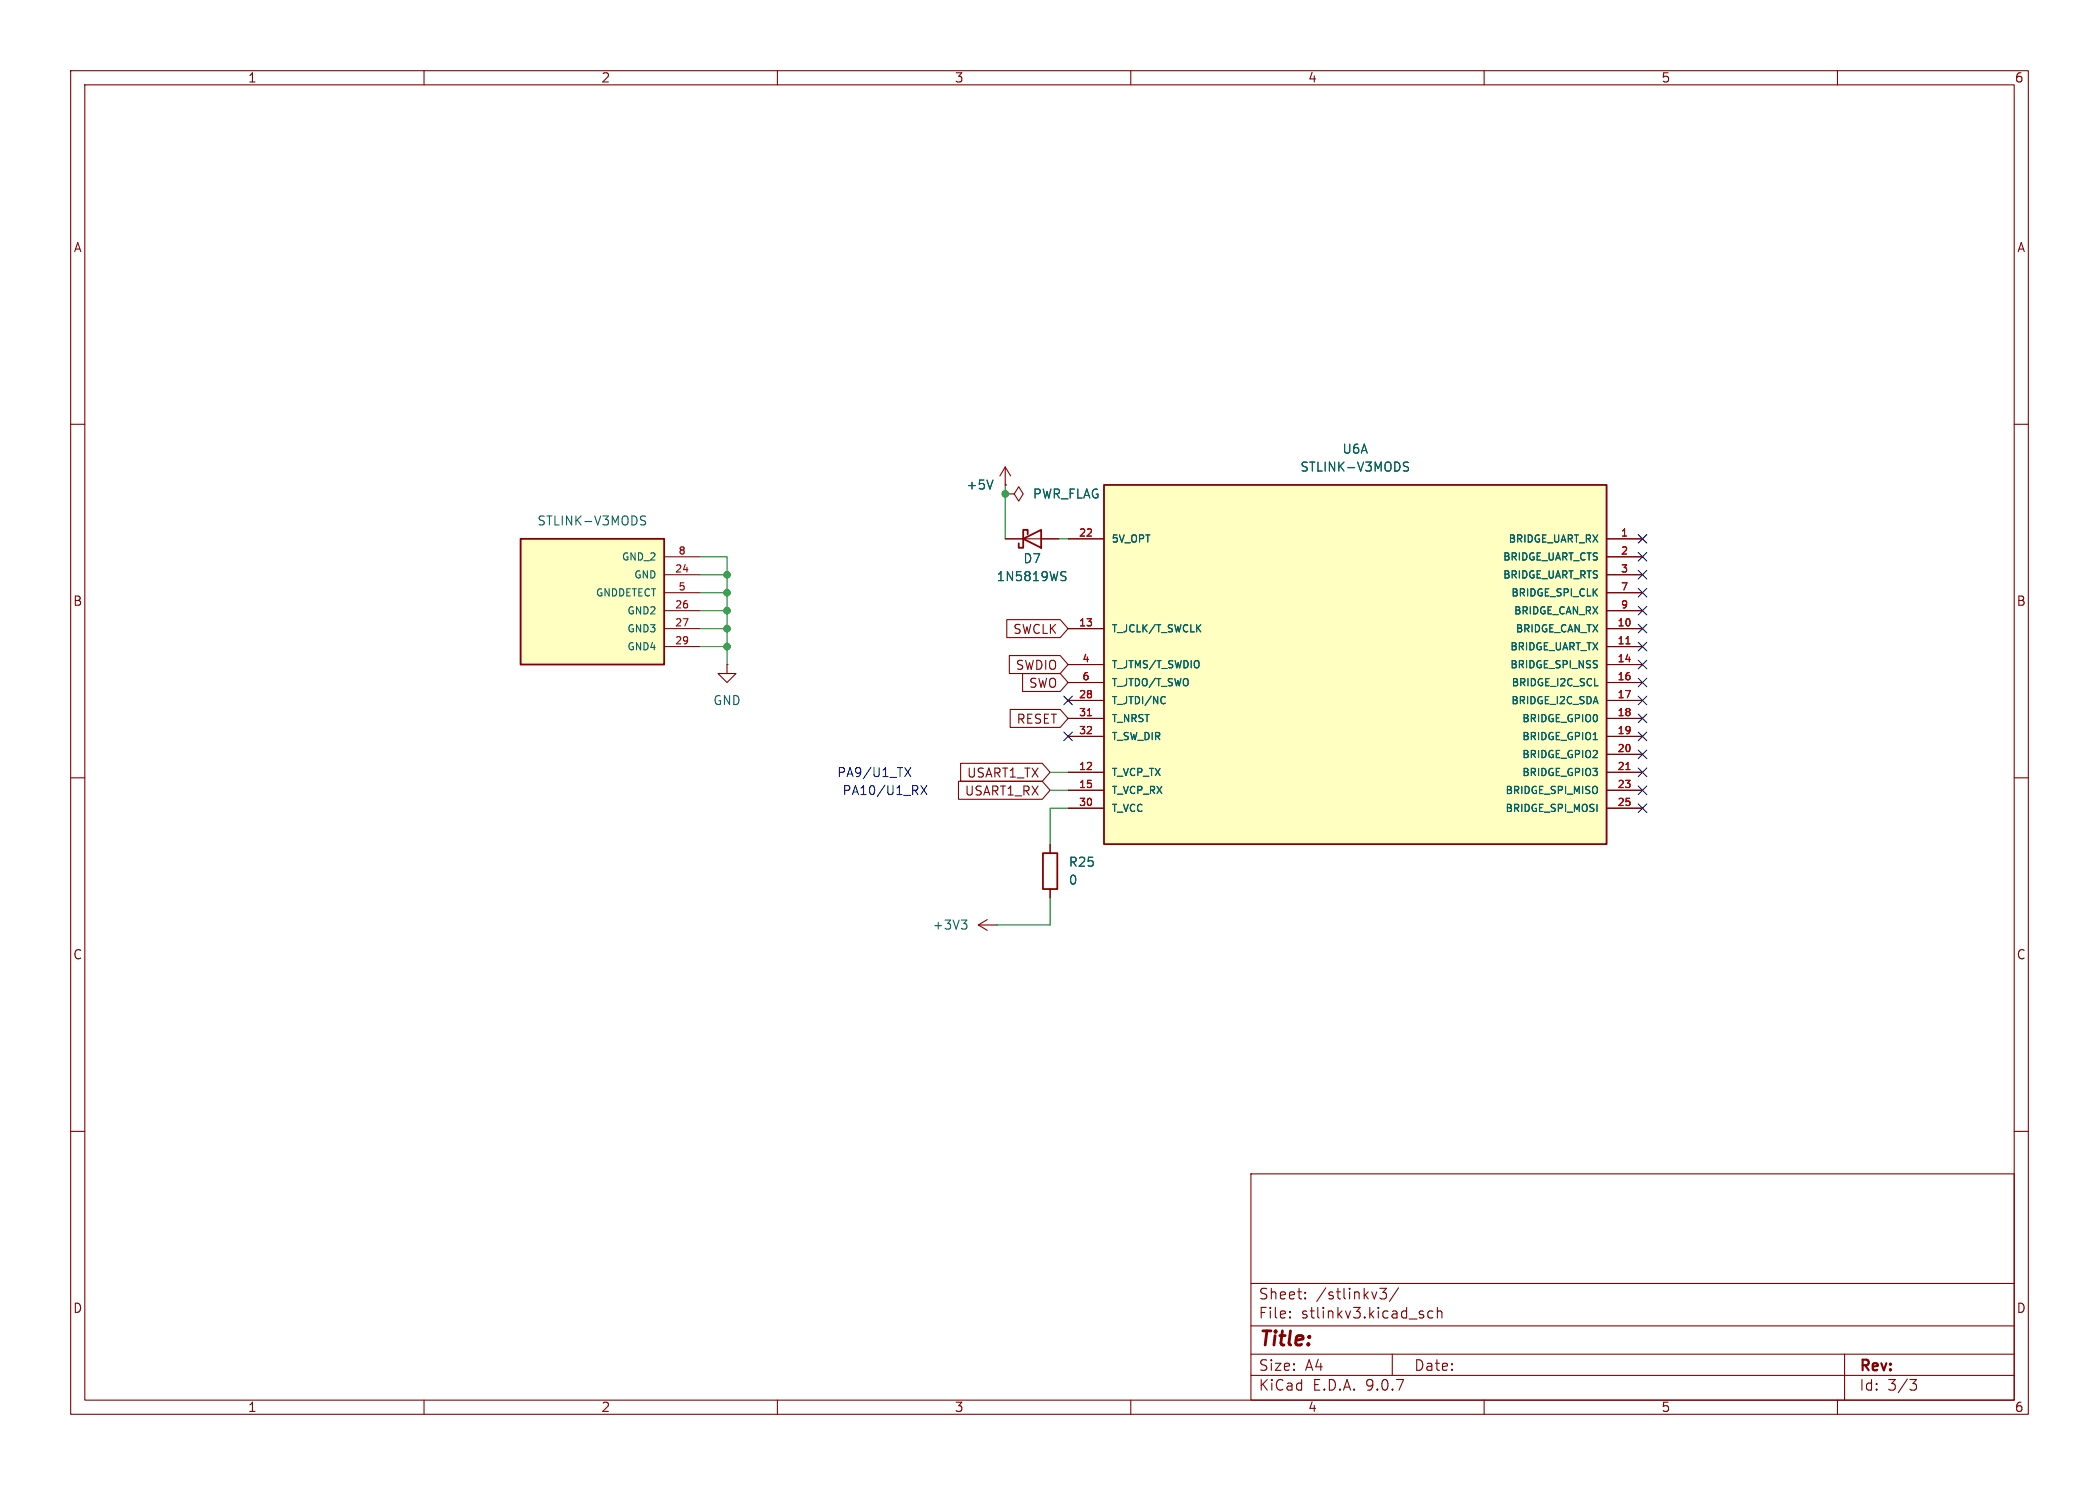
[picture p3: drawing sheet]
(kicad_sch
 (version 20250114)
 (generator "eeschema")
 (generator_version "9.0")
 (paper "A4")
 (lib_symbols
  (symbol "Device:R"
   (pin_numbers (hide yes))
   (pin_names
    (offset 0)) (exclude_from_sim no) (in_bom yes) (on_board yes)
   (property "Reference" "R" (at 2.032 0 90) (effects (font (size 1.27 1.27))))
   (property "Value" "R" (at 0 0 90) (effects (font (size 1.27 1.27))))
   (property "Footprint" "" (at -1.778 0 90) (effects (font (size 1.27 1.27)) (hide yes)))
   (property "Datasheet" "~" (at 0 0 0) (effects (font (size 1.27 1.27)) (hide yes)))
   (property "Description" "Resistor" (at 0 0 0) (effects (font (size 1.27 1.27)) (hide yes)))
   (symbol "R_0_1"
    (rectangle (start -1.016 -2.54) (end 1.016 2.54) (stroke (width 0.254) (type default)) (fill (type none))))
   (symbol "R_1_1"
    (pin passive line (at 0 3.81 270) (length 1.27) (name "~" (effects (font (size 1.27 1.27)))) (number "1" (effects (font (size 1.27 1.27)))))
    (pin passive line (at 0 -3.81 90) (length 1.27) (name "~" (effects (font (size 1.27 1.27)))) (number "2" (effects (font (size 1.27 1.27))))))
   (embedded_fonts no))
  (symbol "Diode:1N5819WS"
   (pin_numbers (hide yes))
   (pin_names
    (offset 1.016) (hide yes)) (exclude_from_sim no) (in_bom yes) (on_board yes)
   (property "Reference" "D" (at 0 2.54 0) (effects (font (size 1.27 1.27))))
   (property "Value" "1N5819WS" (at 0 -2.54 0) (effects (font (size 1.27 1.27))))
   (property "Footprint" "Diode_SMD:D_SOD-323" (at 0 -4.445 0) (effects (font (size 1.27 1.27)) (hide yes)))
   (property "Datasheet" "https://datasheet.lcsc.com/lcsc/2204281430_Guangdong-Hottech-1N5819WS_C191023.pdf" (at 0 0 0) (effects (font (size 1.27 1.27)) (hide yes)))
   (property "Description" "40V 600mV@1A 1A SOD-323 Schottky Barrier Diodes, SOD-323" (at 0 0 0) (effects (font (size 1.27 1.27)) (hide yes)))
   (symbol "1N5819WS_0_1"
    (polyline (pts (xy -1.905 0.635) (xy -1.905 1.27) (xy -1.27 1.27) (xy -1.27 -1.27) (xy -0.635 -1.27) (xy -0.635 -0.635)) (stroke (width 0.254) (type default)) (fill (type none)))
    (polyline (pts (xy 1.27 1.27) (xy 1.27 -1.27) (xy -1.27 0) (xy 1.27 1.27)) (stroke (width 0.254) (type default)) (fill (type none)))
    (polyline (pts (xy 1.27 0) (xy -1.27 0)) (stroke (width 0) (type default)) (fill (type none))))
   (symbol "1N5819WS_1_1"
    (pin passive line (at -3.81 0 0) (length 2.54) (name "K" (effects (font (size 1.27 1.27)))) (number "1" (effects (font (size 1.27 1.27)))))
    (pin passive line (at 3.81 0 180) (length 2.54) (name "A" (effects (font (size 1.27 1.27)))) (number "2" (effects (font (size 1.27 1.27))))))
   (embedded_fonts no))
  (symbol "STLINK-V3MODS:STLINK-V3MODS"
   (pin_names
    (offset 1.016)) (exclude_from_sim no) (in_bom yes) (on_board yes)
   (property "Reference" "U" (at -35.56 26.162 0) (effects (font (size 1.27 1.27)) (justify left bottom)))
   (property "Value" "STLINK-V3MODS" (at -35.56 -27.94 0) (effects (font (size 1.27 1.27)) (justify left bottom)))
   (property "Footprint" "STLINK-V3MODS:MODULE_STLINK-V3MODS" (at 0 0 0) (effects (font (size 1.27 1.27)) (justify bottom) (hide yes)))
   (property "Datasheet" "" (at 0 0 0) (effects (font (size 1.27 1.27)) (hide yes)))
   (property "Description" "" (at 0 0 0) (effects (font (size 1.27 1.27)) (hide yes)))
   (property "MF" "STMicroelectronics" (at 0 0 0) (effects (font (size 1.27 1.27)) (justify bottom) (hide yes)))
   (property "Description_1" "STMicroelectronics STLINK-V3MODS Entwicklungsboard   1 St." (at 0 0 0) (effects (font (size 1.27 1.27)) (justify bottom) (hide yes)))
   (property "Package" "None" (at 0 0 0) (effects (font (size 1.27 1.27)) (justify bottom) (hide yes)))
   (property "Price" "None" (at 0 0 0) (effects (font (size 1.27 1.27)) (justify bottom) (hide yes)))
   (property "Check_prices" "https://www.snapeda.com/parts/STLINK-V3MODS/STMicroelectronics/view-part/?ref=eda" (at 0 0 0) (effects (font (size 1.27 1.27)) (justify bottom) (hide yes)))
   (property "STANDARD" "Manufacturer Recommendations" (at 0 0 0) (effects (font (size 1.27 1.27)) (justify bottom) (hide yes)))
   (property "PARTREV" "1" (at 0 0 0) (effects (font (size 1.27 1.27)) (justify bottom) (hide yes)))
   (property "SnapEDA_Link" "https://www.snapeda.com/parts/STLINK-V3MODS/STMicroelectronics/view-part/?ref=snap" (at 0 0 0) (effects (font (size 1.27 1.27)) (justify bottom) (hide yes)))
   (property "MP" "STLINK-V3MODS" (at 0 0 0) (effects (font (size 1.27 1.27)) (justify bottom) (hide yes)))
   (property "Purchase-URL" "https://www.snapeda.com/api/url_track_click_mouser/?unipart_id=4704654&manufacturer=STMicroelectronics&part_name=STLINK-V3MODS&search_term=None" (at 0 0 0) (effects (font (size 1.27 1.27)) (justify bottom) (hide yes)))
   (property "Availability" "In Stock" (at 0 0 0) (effects (font (size 1.27 1.27)) (justify bottom) (hide yes)))
   (property "MANUFACTURER" "ST Microelectronics" (at 0 0 0) (effects (font (size 1.27 1.27)) (justify bottom) (hide yes)))
   (symbol "STLINK-V3MODS_1_0"
    (rectangle (start -35.56 -25.4) (end 35.56 25.4) (stroke (width 0.254) (type default)) (fill (type background)))
    (pin passive line (at -40.64 17.78 0) (length 5.08) (name "5V_OPT" (effects (font (size 1.016 1.016)))) (number "22" (effects (font (size 1.016 1.016)))))
    (pin passive line (at -40.64 5.08 0) (length 5.08) (name "T_JCLK/T_SWCLK" (effects (font (size 1.016 1.016)))) (number "13" (effects (font (size 1.016 1.016)))))
    (pin passive line (at -40.64 0 0) (length 5.08) (name "T_JTMS/T_SWDIO" (effects (font (size 1.016 1.016)))) (number "4" (effects (font (size 1.016 1.016)))))
    (pin passive line (at -40.64 -2.54 0) (length 5.08) (name "T_JTDO/T_SWO" (effects (font (size 1.016 1.016)))) (number "6" (effects (font (size 1.016 1.016)))))
    (pin passive line (at -40.64 -5.08 0) (length 5.08) (name "T_JTDI/NC" (effects (font (size 1.016 1.016)))) (number "28" (effects (font (size 1.016 1.016)))))
    (pin passive line (at -40.64 -7.62 0) (length 5.08) (name "T_NRST" (effects (font (size 1.016 1.016)))) (number "31" (effects (font (size 1.016 1.016)))))
    (pin passive line (at -40.64 -10.16 0) (length 5.08) (name "T_SW_DIR" (effects (font (size 1.016 1.016)))) (number "32" (effects (font (size 1.016 1.016)))))
    (pin passive line (at -40.64 -15.24 0) (length 5.08) (name "T_VCP_TX" (effects (font (size 1.016 1.016)))) (number "12" (effects (font (size 1.016 1.016)))))
    (pin passive line (at -40.64 -17.78 0) (length 5.08) (name "T_VCP_RX" (effects (font (size 1.016 1.016)))) (number "15" (effects (font (size 1.016 1.016)))))
    (pin passive line (at -40.64 -20.32 0) (length 5.08) (name "T_VCC" (effects (font (size 1.016 1.016)))) (number "30" (effects (font (size 1.016 1.016)))))
    (pin passive line (at 40.64 17.78 180) (length 5.08) (name "BRIDGE_UART_RX" (effects (font (size 1.016 1.016)))) (number "1" (effects (font (size 1.016 1.016)))))
    (pin passive line (at 40.64 15.24 180) (length 5.08) (name "BRIDGE_UART_CTS" (effects (font (size 1.016 1.016)))) (number "2" (effects (font (size 1.016 1.016)))))
    (pin passive line (at 40.64 12.7 180) (length 5.08) (name "BRIDGE_UART_RTS" (effects (font (size 1.016 1.016)))) (number "3" (effects (font (size 1.016 1.016)))))
    (pin passive line (at 40.64 10.16 180) (length 5.08) (name "BRIDGE_SPI_CLK" (effects (font (size 1.016 1.016)))) (number "7" (effects (font (size 1.016 1.016)))))
    (pin passive line (at 40.64 7.62 180) (length 5.08) (name "BRIDGE_CAN_RX" (effects (font (size 1.016 1.016)))) (number "9" (effects (font (size 1.016 1.016)))))
    (pin passive line (at 40.64 5.08 180) (length 5.08) (name "BRIDGE_CAN_TX" (effects (font (size 1.016 1.016)))) (number "10" (effects (font (size 1.016 1.016)))))
    (pin passive line (at 40.64 2.54 180) (length 5.08) (name "BRIDGE_UART_TX" (effects (font (size 1.016 1.016)))) (number "11" (effects (font (size 1.016 1.016)))))
    (pin passive line (at 40.64 0 180) (length 5.08) (name "BRIDGE_SPI_NSS" (effects (font (size 1.016 1.016)))) (number "14" (effects (font (size 1.016 1.016)))))
    (pin bidirectional line (at 40.64 -2.54 180) (length 5.08) (name "BRIDGE_I2C_SCL" (effects (font (size 1.016 1.016)))) (number "16" (effects (font (size 1.016 1.016)))))
    (pin bidirectional line (at 40.64 -5.08 180) (length 5.08) (name "BRIDGE_I2C_SDA" (effects (font (size 1.016 1.016)))) (number "17" (effects (font (size 1.016 1.016)))))
    (pin bidirectional line (at 40.64 -7.62 180) (length 5.08) (name "BRIDGE_GPIO0" (effects (font (size 1.016 1.016)))) (number "18" (effects (font (size 1.016 1.016)))))
    (pin bidirectional line (at 40.64 -10.16 180) (length 5.08) (name "BRIDGE_GPIO1" (effects (font (size 1.016 1.016)))) (number "19" (effects (font (size 1.016 1.016)))))
    (pin bidirectional line (at 40.64 -12.7 180) (length 5.08) (name "BRIDGE_GPIO2" (effects (font (size 1.016 1.016)))) (number "20" (effects (font (size 1.016 1.016)))))
    (pin bidirectional line (at 40.64 -15.24 180) (length 5.08) (name "BRIDGE_GPIO3" (effects (font (size 1.016 1.016)))) (number "21" (effects (font (size 1.016 1.016)))))
    (pin passive line (at 40.64 -17.78 180) (length 5.08) (name "BRIDGE_SPI_MISO" (effects (font (size 1.016 1.016)))) (number "23" (effects (font (size 1.016 1.016)))))
    (pin passive line (at 40.64 -20.32 180) (length 5.08) (name "BRIDGE_SPI_MOSI" (effects (font (size 1.016 1.016)))) (number "25" (effects (font (size 1.016 1.016))))))
   (symbol "STLINK-V3MODS_2_0"
    (rectangle (start -10.16 -10.16) (end 10.16 7.62) (stroke (width 0.254) (type default)) (fill (type background)))
    (pin power_in line (at 15.24 5.08 180) (length 5.08) (name "GND_2" (effects (font (size 1.016 1.016)))) (number "8" (effects (font (size 1.016 1.016)))))
    (pin power_in line (at 15.24 2.54 180) (length 5.08) (name "GND" (effects (font (size 1.016 1.016)))) (number "24" (effects (font (size 1.016 1.016)))))
    (pin power_in line (at 15.24 0 180) (length 5.08) (name "GNDDETECT" (effects (font (size 1.016 1.016)))) (number "5" (effects (font (size 1.016 1.016)))))
    (pin power_in line (at 15.24 -2.54 180) (length 5.08) (name "GND2" (effects (font (size 1.016 1.016)))) (number "26" (effects (font (size 1.016 1.016)))))
    (pin power_in line (at 15.24 -5.08 180) (length 5.08) (name "GND3" (effects (font (size 1.016 1.016)))) (number "27" (effects (font (size 1.016 1.016)))))
    (pin power_in line (at 15.24 -7.62 180) (length 5.08) (name "GND4" (effects (font (size 1.016 1.016)))) (number "29" (effects (font (size 1.016 1.016))))))
   (embedded_fonts no))
  (symbol "power:+3V3"
   (power)
   (pin_numbers (hide yes))
   (pin_names
    (offset 0) (hide yes)) (exclude_from_sim no) (in_bom yes) (on_board yes)
   (property "Reference" "#PWR" (at 0 -3.81 0) (effects (font (size 1.27 1.27)) (hide yes)))
   (property "Value" "+3V3" (at 0 3.556 0) (effects (font (size 1.27 1.27))))
   (property "Footprint" "" (at 0 0 0) (effects (font (size 1.27 1.27)) (hide yes)))
   (property "Datasheet" "" (at 0 0 0) (effects (font (size 1.27 1.27)) (hide yes)))
   (property "Description" "Power symbol creates a global label with name \"+3V3\"" (at 0 0 0) (effects (font (size 1.27 1.27)) (hide yes)))
   (symbol "+3V3_0_1"
    (polyline (pts (xy -0.762 1.27) (xy 0 2.54)) (stroke (width 0) (type default)) (fill (type none)))
    (polyline (pts (xy 0 2.54) (xy 0.762 1.27)) (stroke (width 0) (type default)) (fill (type none)))
    (polyline (pts (xy 0 0) (xy 0 2.54)) (stroke (width 0) (type default)) (fill (type none))))
   (symbol "+3V3_1_1"
    (pin power_in line (at 0 0 90) (length 0) (name "~" (effects (font (size 1.27 1.27)))) (number "1" (effects (font (size 1.27 1.27))))))
   (embedded_fonts no))
  (symbol "power:+5V"
   (power)
   (pin_numbers (hide yes))
   (pin_names
    (offset 0) (hide yes)) (exclude_from_sim no) (in_bom yes) (on_board yes)
   (property "Reference" "#PWR" (at 0 -3.81 0) (effects (font (size 1.27 1.27)) (hide yes)))
   (property "Value" "+5V" (at 0 3.556 0) (effects (font (size 1.27 1.27))))
   (property "Footprint" "" (at 0 0 0) (effects (font (size 1.27 1.27)) (hide yes)))
   (property "Datasheet" "" (at 0 0 0) (effects (font (size 1.27 1.27)) (hide yes)))
   (property "Description" "Power symbol creates a global label with name \"+5V\"" (at 0 0 0) (effects (font (size 1.27 1.27)) (hide yes)))
   (symbol "+5V_0_1"
    (polyline (pts (xy -0.762 1.27) (xy 0 2.54)) (stroke (width 0) (type default)) (fill (type none)))
    (polyline (pts (xy 0 2.54) (xy 0.762 1.27)) (stroke (width 0) (type default)) (fill (type none)))
    (polyline (pts (xy 0 0) (xy 0 2.54)) (stroke (width 0) (type default)) (fill (type none))))
   (symbol "+5V_1_1"
    (pin power_in line (at 0 0 90) (length 0) (name "~" (effects (font (size 1.27 1.27)))) (number "1" (effects (font (size 1.27 1.27))))))
   (embedded_fonts no))
  (symbol "power:GND"
   (power)
   (pin_numbers (hide yes))
   (pin_names
    (offset 0) (hide yes)) (exclude_from_sim no) (in_bom yes) (on_board yes)
   (property "Reference" "#PWR" (at 0 -6.35 0) (effects (font (size 1.27 1.27)) (hide yes)))
   (property "Value" "GND" (at 0 -3.81 0) (effects (font (size 1.27 1.27))))
   (property "Footprint" "" (at 0 0 0) (effects (font (size 1.27 1.27)) (hide yes)))
   (property "Datasheet" "" (at 0 0 0) (effects (font (size 1.27 1.27)) (hide yes)))
   (property "Description" "Power symbol creates a global label with name \"GND\" , ground" (at 0 0 0) (effects (font (size 1.27 1.27)) (hide yes)))
   (symbol "GND_0_1"
    (polyline (pts (xy 0 0) (xy 0 -1.27) (xy 1.27 -1.27) (xy 0 -2.54) (xy -1.27 -1.27) (xy 0 -1.27)) (stroke (width 0) (type default)) (fill (type none))))
   (symbol "GND_1_1"
    (pin power_in line (at 0 0 270) (length 0) (name "~" (effects (font (size 1.27 1.27)))) (number "1" (effects (font (size 1.27 1.27))))))
   (embedded_fonts no))
  (symbol "power:PWR_FLAG"
   (power)
   (pin_numbers (hide yes))
   (pin_names
    (offset 0) (hide yes)) (exclude_from_sim no) (in_bom yes) (on_board yes)
   (property "Reference" "#FLG" (at 0 1.905 0) (effects (font (size 1.27 1.27)) (hide yes)))
   (property "Value" "PWR_FLAG" (at 0 3.81 0) (effects (font (size 1.27 1.27))))
   (property "Footprint" "" (at 0 0 0) (effects (font (size 1.27 1.27)) (hide yes)))
   (property "Datasheet" "~" (at 0 0 0) (effects (font (size 1.27 1.27)) (hide yes)))
   (property "Description" "Special symbol for telling ERC where power comes from" (at 0 0 0) (effects (font (size 1.27 1.27)) (hide yes)))
   (symbol "PWR_FLAG_0_0"
    (pin power_out line (at 0 0 90) (length 0) (name "~" (effects (font (size 1.27 1.27)))) (number "1" (effects (font (size 1.27 1.27))))))
   (symbol "PWR_FLAG_0_1"
    (polyline (pts (xy 0 0) (xy 0 1.27) (xy -1.016 1.905) (xy 0 2.54) (xy 1.016 1.905) (xy 0 1.27)) (stroke (width 0) (type default)) (fill (type none))))
   (embedded_fonts no)))
 (text "PA9/U1_TX\n"
  (exclude_from_sim no)
  (at 118.364 110.236 0)
  (effects (font (size 1.27 1.27)) (justify left bottom)))
 (text "PA10/U1_RX"
  (exclude_from_sim no)
  (at 119.126 112.776 0)
  (effects (font (size 1.27 1.27)) (justify left bottom)))
 (junction
  (at 142.24 69.85)
  (diameter 0)
  (color 0 0 0 0))
 (junction
  (at 102.87 86.36)
  (diameter 0)
  (color 0 0 0 0))
 (junction
  (at 102.87 88.9)
  (diameter 0)
  (color 0 0 0 0))
 (junction
  (at 102.87 81.28)
  (diameter 0)
  (color 0 0 0 0))
 (junction
  (at 102.87 91.44)
  (diameter 0)
  (color 0 0 0 0))
 (junction
  (at 102.87 83.82)
  (diameter 0)
  (color 0 0 0 0))
 (no_connect
  (at 232.41 81.28))
 (no_connect
  (at 232.41 83.82))
 (no_connect
  (at 232.41 76.2))
 (no_connect
  (at 232.41 93.98))
 (no_connect
  (at 232.41 88.9))
 (no_connect
  (at 232.41 106.68))
 (no_connect
  (at 232.41 78.74))
 (no_connect
  (at 232.41 114.3))
 (no_connect
  (at 232.41 86.36))
 (no_connect
  (at 151.13 99.06))
 (no_connect
  (at 232.41 111.76))
 (no_connect
  (at 232.41 104.14))
 (no_connect
  (at 232.41 101.6))
 (no_connect
  (at 232.41 99.06))
 (no_connect
  (at 232.41 109.22))
 (no_connect
  (at 151.13 104.14))
 (no_connect
  (at 232.41 96.52))
 (no_connect
  (at 232.41 91.44))
 (wire
  (pts (xy 148.59 130.81) (xy 140.97 130.81))
  (stroke (width 0) (type default)))
 (wire
  (pts (xy 148.59 109.22) (xy 151.13 109.22))
  (stroke (width 0) (type default)))
 (wire
  (pts (xy 142.24 69.85) (xy 142.24 76.2))
  (stroke (width 0) (type default)))
 (wire
  (pts (xy 99.06 86.36) (xy 102.87 86.36))
  (stroke (width 0) (type default)))
 (wire
  (pts (xy 148.59 114.3) (xy 148.59 119.38))
  (stroke (width 0) (type default)))
 (wire
  (pts (xy 148.59 127) (xy 148.59 130.81))
  (stroke (width 0) (type default)))
 (wire
  (pts (xy 149.86 76.2) (xy 151.13 76.2))
  (stroke (width 0) (type default)))
 (wire
  (pts (xy 142.24 68.58) (xy 142.24 69.85))
  (stroke (width 0) (type default)))
 (wire
  (pts (xy 99.06 78.74) (xy 102.87 78.74))
  (stroke (width 0) (type default)))
 (wire
  (pts (xy 102.87 78.74) (xy 102.87 81.28))
  (stroke (width 0) (type default)))
 (wire
  (pts (xy 99.06 88.9) (xy 102.87 88.9))
  (stroke (width 0) (type default)))
 (wire
  (pts (xy 102.87 81.28) (xy 102.87 83.82))
  (stroke (width 0) (type default)))
 (wire
  (pts (xy 102.87 88.9) (xy 102.87 91.44))
  (stroke (width 0) (type default)))
 (wire
  (pts (xy 151.13 114.3) (xy 148.59 114.3))
  (stroke (width 0) (type default)))
 (wire
  (pts (xy 99.06 81.28) (xy 102.87 81.28))
  (stroke (width 0) (type default)))
 (wire
  (pts (xy 99.06 91.44) (xy 102.87 91.44))
  (stroke (width 0) (type default)))
 (wire
  (pts (xy 148.59 111.76) (xy 151.13 111.76))
  (stroke (width 0) (type default)))
 (wire
  (pts (xy 99.06 83.82) (xy 102.87 83.82))
  (stroke (width 0) (type default)))
 (wire
  (pts (xy 102.87 93.98) (xy 102.87 91.44))
  (stroke (width 0) (type default)))
 (wire
  (pts (xy 102.87 83.82) (xy 102.87 86.36))
  (stroke (width 0) (type default)))
 (wire
  (pts (xy 102.87 86.36) (xy 102.87 88.9))
  (stroke (width 0) (type default)))
 (global_label "SWDIO"
  (shape input)
  (at 151.13 93.98 180)
  (fields_autoplaced yes)
  (effects (font (size 1.27 1.27)) (justify right))
  (property "Intersheetrefs" "${INTERSHEET_REFS}" (at 142.2786 93.98 0) (effects (font (size 1.27 1.27)) (justify right) (hide yes))))
 (global_label "USART1_RX"
  (shape input)
  (at 148.59 111.76 180)
  (fields_autoplaced yes)
  (effects (font (size 1.27 1.27)) (justify right))
  (property "Intersheetrefs" "${INTERSHEET_REFS}" (at 135.082 111.76 0) (effects (font (size 1.27 1.27)) (justify right) (hide yes))))
 (global_label "RESET"
  (shape input)
  (at 151.13 101.6 180)
  (fields_autoplaced yes)
  (effects (font (size 1.27 1.27)) (justify right))
  (property "Intersheetrefs" "${INTERSHEET_REFS}" (at 142.3997 101.6 0) (effects (font (size 1.27 1.27)) (justify right) (hide yes))))
 (global_label "SWCLK"
  (shape input)
  (at 151.13 88.9 180)
  (fields_autoplaced yes)
  (effects (font (size 1.27 1.27)) (justify right))
  (property "Intersheetrefs" "${INTERSHEET_REFS}" (at 141.9158 88.9 0) (effects (font (size 1.27 1.27)) (justify right) (hide yes))))
 (global_label "SWO"
  (shape input)
  (at 151.13 96.52 180)
  (fields_autoplaced yes)
  (effects (font (size 1.27 1.27)) (justify right))
  (property "Intersheetrefs" "${INTERSHEET_REFS}" (at 144.1534 96.52 0) (effects (font (size 1.27 1.27)) (justify right) (hide yes))))
 (global_label "USART1_TX"
  (shape input)
  (at 148.59 109.22 180)
  (fields_autoplaced yes)
  (effects (font (size 1.27 1.27)) (justify right))
  (property "Intersheetrefs" "${INTERSHEET_REFS}" (at 135.3844 109.22 0) (effects (font (size 1.27 1.27)) (justify right) (hide yes))))
 (symbol
  (lib_id "Device:R")
  (at 148.59 123.19 0)
  (unit 1)
  (exclude_from_sim no)
  (in_bom yes)
  (on_board yes)
  (dnp no)
  (fields_autoplaced yes)
  (property "Reference" "R25" (at 151.13 121.9199 0) (effects (font (size 1.27 1.27)) (justify left)))
  (property "Value" "0" (at 151.13 124.4599 0) (effects (font (size 1.27 1.27)) (justify left)))
  (property "Footprint" "Resistor_SMD:R_0603_1608Metric" (at 146.812 123.19 90) (effects (font (size 1.27 1.27)) (hide yes)))
  (property "Datasheet" "~" (at 148.59 123.19 0) (effects (font (size 1.27 1.27)) (hide yes)))
  (property "Description" "Resistor" (at 148.59 123.19 0) (effects (font (size 1.27 1.27)) (hide yes)))
  (pin "2")
  (pin "1"))
 (symbol
  (lib_id "Diode:1N5819WS")
  (at 146.05 76.2 0)
  (mirror x)
  (unit 1)
  (exclude_from_sim no)
  (in_bom yes)
  (on_board yes)
  (dnp no)
  (property "Reference" "D7" (at 146.05 78.994 0) (effects (font (size 1.27 1.27))))
  (property "Value" "1N5819WS" (at 146.05 81.534 0) (effects (font (size 1.27 1.27))))
  (property "Footprint" "Diode_SMD:D_SOD-123" (at 146.05 71.755 0) (effects (font (size 1.27 1.27)) (hide yes)))
  (property "Datasheet" "https://datasheet.lcsc.com/lcsc/2204281430_Guangdong-Hottech-1N5819WS_C191023.pdf" (at 146.05 76.2 0) (effects (font (size 1.27 1.27)) (hide yes)))
  (property "Description" "40V 600mV@1A 1A SOD-323 Schottky Barrier Diodes, SOD-323" (at 146.05 76.2 0) (effects (font (size 1.27 1.27)) (hide yes)))
  (property "LCSC" "C191023" (at 146.05 76.2 0) (effects (font (size 1.27 1.27)) (hide yes)))
  (property "MANUFACTURER" "1N5819WS" (at 146.05 76.2 0) (effects (font (size 1.27 1.27)) (hide yes)))
  (pin "1")
  (pin "2"))
 (symbol
  (lib_id "STLINK-V3MODS:STLINK-V3MODS")
  (at 83.82 83.82 0)
  (unit 2)
  (exclude_from_sim no)
  (in_bom yes)
  (on_board yes)
  (dnp no)
  (fields_autoplaced yes)
  (property "Reference" "U6" (at 83.82 71.12 0) (effects (font (size 1.27 1.27)) (hide yes)))
  (property "Value" "STLINK-V3MODS" (at 83.82 73.66 0) (effects (font (size 1.27 1.27))))
  (property "Footprint" "model:MODULE_STLINK-V3MODS" (at 83.82 83.82 0) (effects (font (size 1.27 1.27)) (justify bottom) (hide yes)))
  (property "Datasheet" "" (at 83.82 83.82 0) (effects (font (size 1.27 1.27)) (hide yes)))
  (property "Description" "" (at 83.82 83.82 0) (effects (font (size 1.27 1.27)) (hide yes)))
  (property "MF" "STMicroelectronics" (at 83.82 83.82 0) (effects (font (size 1.27 1.27)) (justify bottom) (hide yes)))
  (property "Description_1" "STMicroelectronics STLINK-V3MODS Entwicklungsboard   1 St." (at 83.82 83.82 0) (effects (font (size 1.27 1.27)) (justify bottom) (hide yes)))
  (property "Package" "None" (at 83.82 83.82 0) (effects (font (size 1.27 1.27)) (justify bottom) (hide yes)))
  (property "Price" "None" (at 83.82 83.82 0) (effects (font (size 1.27 1.27)) (justify bottom) (hide yes)))
  (property "Check_prices" "https://www.snapeda.com/parts/STLINK-V3MODS/STMicroelectronics/view-part/?ref=eda" (at 83.82 83.82 0) (effects (font (size 1.27 1.27)) (justify bottom) (hide yes)))
  (property "STANDARD" "Manufacturer Recommendations" (at 83.82 83.82 0) (effects (font (size 1.27 1.27)) (justify bottom) (hide yes)))
  (property "PARTREV" "1" (at 83.82 83.82 0) (effects (font (size 1.27 1.27)) (justify bottom) (hide yes)))
  (property "SnapEDA_Link" "https://www.snapeda.com/parts/STLINK-V3MODS/STMicroelectronics/view-part/?ref=snap" (at 83.82 83.82 0) (effects (font (size 1.27 1.27)) (justify bottom) (hide yes)))
  (property "MP" "STLINK-V3MODS" (at 83.82 83.82 0) (effects (font (size 1.27 1.27)) (justify bottom) (hide yes)))
  (property "Purchase-URL" "https://www.snapeda.com/api/url_track_click_mouser/?unipart_id=4704654&manufacturer=STMicroelectronics&part_name=STLINK-V3MODS&search_term=None" (at 83.82 83.82 0) (effects (font (size 1.27 1.27)) (justify bottom) (hide yes)))
  (property "Availability" "In Stock" (at 83.82 83.82 0) (effects (font (size 1.27 1.27)) (justify bottom) (hide yes)))
  (property "MANUFACTURER" "ST Microelectronics" (at 83.82 83.82 0) (effects (font (size 1.27 1.27)) (justify bottom) (hide yes)))
  (property "LCSC" "" (at 83.82 83.82 0) (effects (font (size 1.27 1.27)) (hide yes)))
  (pin "13")
  (pin "22")
  (pin "2")
  (pin "20")
  (pin "3")
  (pin "14")
  (pin "17")
  (pin "31")
  (pin "30")
  (pin "10")
  (pin "12")
  (pin "7")
  (pin "11")
  (pin "18")
  (pin "16")
  (pin "19")
  (pin "6")
  (pin "15")
  (pin "1")
  (pin "4")
  (pin "28")
  (pin "32")
  (pin "9")
  (pin "25")
  (pin "26")
  (pin "5")
  (pin "29")
  (pin "27")
  (pin "8")
  (pin "23")
  (pin "21")
  (pin "24"))
 (symbol
  (lib_id "power:PWR_FLAG")
  (at 142.24 69.85 270)
  (unit 1)
  (exclude_from_sim no)
  (in_bom yes)
  (on_board yes)
  (dnp no)
  (fields_autoplaced yes)
  (property "Reference" "#FLG03" (at 144.145 69.85 0) (effects (font (size 1.27 1.27)) (hide yes)))
  (property "Value" "PWR_FLAG" (at 146.05 69.8499 90) (effects (font (size 1.27 1.27)) (justify left)))
  (property "Footprint" "" (at 142.24 69.85 0) (effects (font (size 1.27 1.27)) (hide yes)))
  (property "Datasheet" "~" (at 142.24 69.85 0) (effects (font (size 1.27 1.27)) (hide yes)))
  (property "Description" "Special symbol for telling ERC where power comes from" (at 142.24 69.85 0) (effects (font (size 1.27 1.27)) (hide yes)))
  (pin "1"))
 (symbol
  (lib_id "power:+3V3")
  (at 140.97 130.81 90)
  (unit 1)
  (exclude_from_sim no)
  (in_bom yes)
  (on_board yes)
  (dnp no)
  (fields_autoplaced yes)
  (property "Reference" "#PWR036" (at 144.78 130.81 0) (effects (font (size 1.27 1.27)) (hide yes)))
  (property "Value" "+3V3" (at 137.16 130.8099 90) (effects (font (size 1.27 1.27)) (justify left)))
  (property "Footprint" "" (at 140.97 130.81 0) (effects (font (size 1.27 1.27)) (hide yes)))
  (property "Datasheet" "" (at 140.97 130.81 0) (effects (font (size 1.27 1.27)) (hide yes)))
  (property "Description" "Power symbol creates a global label with name \"+3V3\"" (at 140.97 130.81 0) (effects (font (size 1.27 1.27)) (hide yes)))
  (pin "1"))
 (symbol
  (lib_id "STLINK-V3MODS:STLINK-V3MODS")
  (at 191.77 93.98 0)
  (unit 1)
  (exclude_from_sim no)
  (in_bom yes)
  (on_board yes)
  (dnp no)
  (fields_autoplaced yes)
  (property "Reference" "U6" (at 191.77 63.5 0) (effects (font (size 1.27 1.27))))
  (property "Value" "STLINK-V3MODS" (at 191.77 66.04 0) (effects (font (size 1.27 1.27))))
  (property "Footprint" "model:MODULE_STLINK-V3MODS" (at 191.77 93.98 0) (effects (font (size 1.27 1.27)) (justify bottom) (hide yes)))
  (property "Datasheet" "" (at 191.77 93.98 0) (effects (font (size 1.27 1.27)) (hide yes)))
  (property "Description" "" (at 191.77 93.98 0) (effects (font (size 1.27 1.27)) (hide yes)))
  (property "MF" "STMicroelectronics" (at 191.77 93.98 0) (effects (font (size 1.27 1.27)) (justify bottom) (hide yes)))
  (property "Description_1" "STMicroelectronics STLINK-V3MODS Entwicklungsboard   1 St." (at 191.77 93.98 0) (effects (font (size 1.27 1.27)) (justify bottom) (hide yes)))
  (property "Package" "None" (at 191.77 93.98 0) (effects (font (size 1.27 1.27)) (justify bottom) (hide yes)))
  (property "Price" "None" (at 191.77 93.98 0) (effects (font (size 1.27 1.27)) (justify bottom) (hide yes)))
  (property "Check_prices" "https://www.snapeda.com/parts/STLINK-V3MODS/STMicroelectronics/view-part/?ref=eda" (at 191.77 93.98 0) (effects (font (size 1.27 1.27)) (justify bottom) (hide yes)))
  (property "STANDARD" "Manufacturer Recommendations" (at 191.77 93.98 0) (effects (font (size 1.27 1.27)) (justify bottom) (hide yes)))
  (property "PARTREV" "1" (at 191.77 93.98 0) (effects (font (size 1.27 1.27)) (justify bottom) (hide yes)))
  (property "SnapEDA_Link" "https://www.snapeda.com/parts/STLINK-V3MODS/STMicroelectronics/view-part/?ref=snap" (at 191.77 93.98 0) (effects (font (size 1.27 1.27)) (justify bottom) (hide yes)))
  (property "MP" "STLINK-V3MODS" (at 191.77 93.98 0) (effects (font (size 1.27 1.27)) (justify bottom) (hide yes)))
  (property "Purchase-URL" "https://www.snapeda.com/api/url_track_click_mouser/?unipart_id=4704654&manufacturer=STMicroelectronics&part_name=STLINK-V3MODS&search_term=None" (at 191.77 93.98 0) (effects (font (size 1.27 1.27)) (justify bottom) (hide yes)))
  (property "Availability" "In Stock" (at 191.77 93.98 0) (effects (font (size 1.27 1.27)) (justify bottom) (hide yes)))
  (property "MANUFACTURER" "ST Microelectronics" (at 191.77 93.98 0) (effects (font (size 1.27 1.27)) (justify bottom) (hide yes)))
  (property "LCSC" "" (at 191.77 93.98 0) (effects (font (size 1.27 1.27)) (hide yes)))
  (pin "13")
  (pin "22")
  (pin "2")
  (pin "20")
  (pin "3")
  (pin "14")
  (pin "17")
  (pin "31")
  (pin "30")
  (pin "10")
  (pin "12")
  (pin "7")
  (pin "11")
  (pin "18")
  (pin "16")
  (pin "19")
  (pin "6")
  (pin "15")
  (pin "1")
  (pin "4")
  (pin "28")
  (pin "32")
  (pin "9")
  (pin "25")
  (pin "26")
  (pin "5")
  (pin "29")
  (pin "27")
  (pin "8")
  (pin "23")
  (pin "21")
  (pin "24"))
 (symbol
  (lib_id "power:+5V")
  (at 142.24 68.58 0)
  (unit 1)
  (exclude_from_sim no)
  (in_bom yes)
  (on_board yes)
  (dnp no)
  (property "Reference" "#PWR03" (at 142.24 72.39 0) (effects (font (size 1.27 1.27)) (hide yes)))
  (property "Value" "+5V" (at 138.684 68.58 0) (effects (font (size 1.27 1.27))))
  (property "Footprint" "" (at 142.24 68.58 0) (effects (font (size 1.27 1.27)) (hide yes)))
  (property "Datasheet" "" (at 142.24 68.58 0) (effects (font (size 1.27 1.27)) (hide yes)))
  (property "Description" "Power symbol creates a global label with name \"+5V\"" (at 142.24 68.58 0) (effects (font (size 1.27 1.27)) (hide yes)))
  (pin "1"))
 (symbol
  (lib_id "power:GND")
  (at 102.87 93.98 0)
  (unit 1)
  (exclude_from_sim no)
  (in_bom yes)
  (on_board yes)
  (dnp no)
  (fields_autoplaced yes)
  (property "Reference" "#PWR08" (at 102.87 100.33 0) (effects (font (size 1.27 1.27)) (hide yes)))
  (property "Value" "GND" (at 102.87 99.06 0) (effects (font (size 1.27 1.27))))
  (property "Footprint" "" (at 102.87 93.98 0) (effects (font (size 1.27 1.27)) (hide yes)))
  (property "Datasheet" "" (at 102.87 93.98 0) (effects (font (size 1.27 1.27)) (hide yes)))
  (property "Description" "Power symbol creates a global label with name \"GND\" , ground" (at 102.87 93.98 0) (effects (font (size 1.27 1.27)) (hide yes)))
  (pin "1")))
